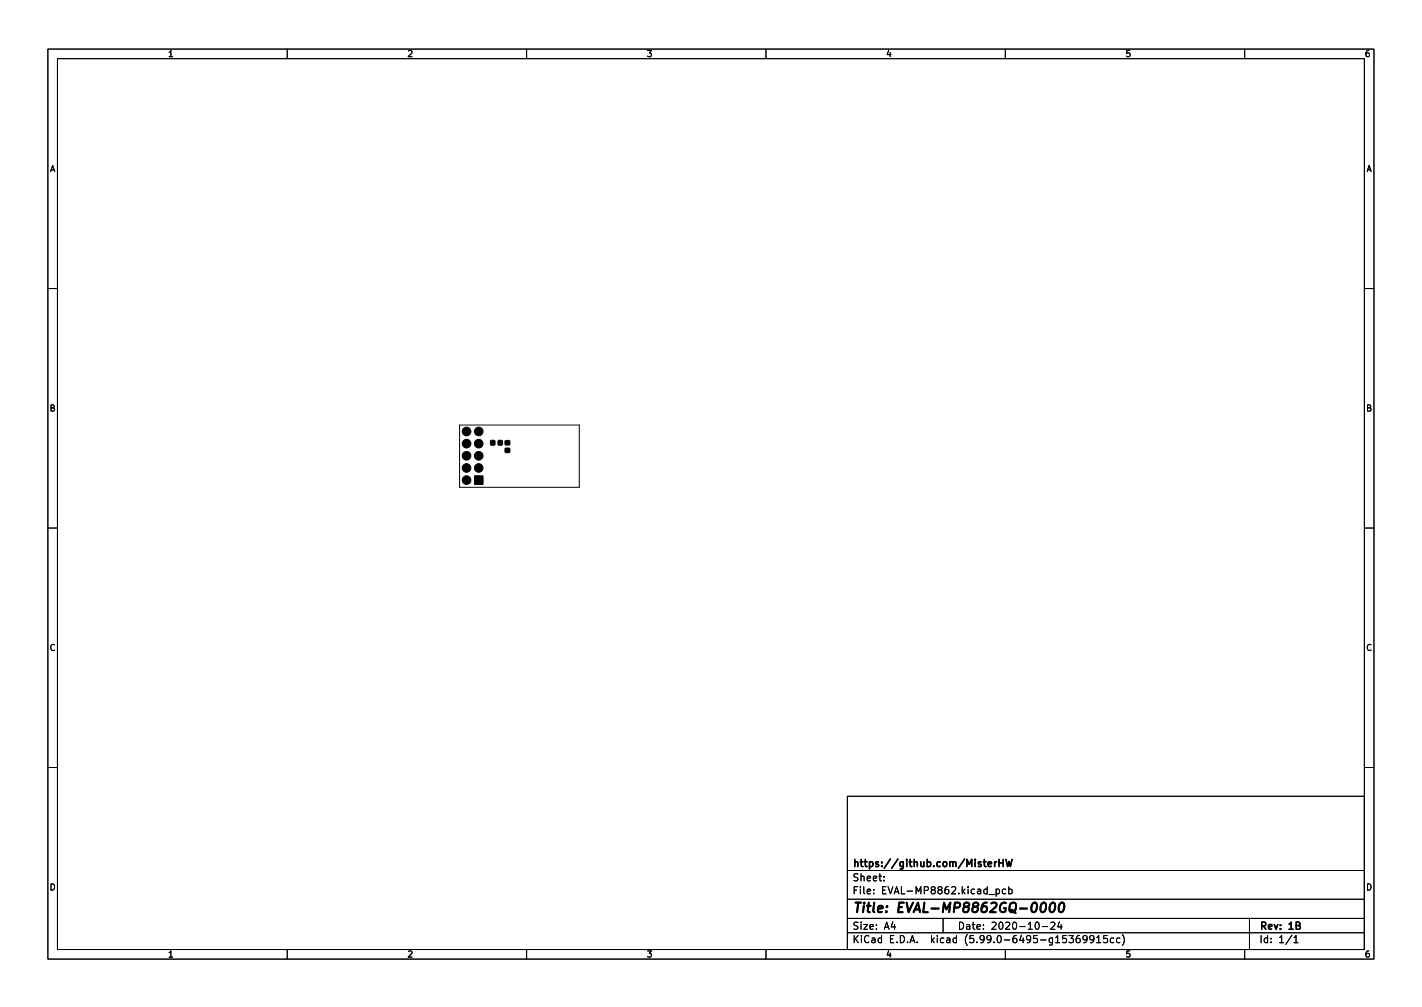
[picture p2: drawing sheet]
<svg xmlns="http://www.w3.org/2000/svg" width="297mm" height="210mm" viewBox="0 0 297 210" stroke-linecap="round" stroke-linejoin="round" font-family="sans-serif">
<g fill="none" stroke="#000" stroke-width=".21">
<path d="M10 10.2h277v190.1h-277zM12 12.2h273v186.1h-273zM60 10.2v2M110 10.2v2M160 10.2v2M210 10.2v2M260 10.2v2M10 60.2h2M285 60.2h2M96 88.7h25v13h-25zM10 110.2h2M285 110.2h2"/>
<path d="M10 160.2h2M177 166.3h108v32h-108zM285 160.2h2M60 198.3v2M110 198.3v2M160 198.3v2M177 194.8h108M177 191.8h108M177 187.8h108M177 181.8h108M184.6 183.8v.1M184.6 183v.1"/>
<path d="M186.5 192.5l-.4 1h1M186.9 193v1M197 191.8v3M206.6 186.8h1.1M208.1 185.7l.4-.1 .3 .3-.2 .7h-.5M208.1 185.6v1.5M210 198.3v2M210.1 185.7l-.5-.1-.2 .3 .1 .7h.6M210.7 185.7l.4-.1 .3 .3-.1 .7h-.6M210.7 185.1v1.5M216.4 192.7l.2-.2a.8 .8 0 0 1 .5 .8 .8 .8 0 0 1-.5 .7l-.2-.1-.2-.4zM217.7 193.5h1.2"/>
<path d="M219.5 192.7l.6-.2 .3 .5-1 1h1M221.3 192.5l-.4 1h1M221.6 193v1M223.3 195.3h.9l-.5 .6 .4 .1v.7l-.2 .1-.6-.1M225.5 195.3l-.4 .1a1.01 1.01 0 0 0 0 1.4l.5-.1v-.5l-.2-.3-.5 .1-.1 .2M227.1 196l-.3 .3h-.3l-.3-.3 .2-.6 .4-.1 .2 .2a.99 .99 0 0 1-.4 1.3h-.2M228.5 196l-.3 .3h-.3l-.3-.3 .2-.6 .4-.1 .2 .2a.99 .99 0 0 1-.3 1.3h-.3M229.1 195.8l.4-.5v1.5M229.1 196.8h.8M231.3 195.3h-.7l-.1 .7 .2-.1 .5 .1 .2 .2-.1 .5-.2 .1-.6-.1M232.6 195.9l-.4-.1-.3 .3 .2 .7h.5M233.9 195.9l-.4-.1-.3 .3 .2 .7h.5"/>
<path d="M234.4 195.1a1.72 1.72 0 0 1 0 2.3M260 198.3v2M261 191.8v6.5M269.9 195.3l-1.3 1.9M270.3 195.8l.4-.5v1.5M270.3 196.8h.8"/>
</g>
<path d="M207.8 179.9v1M208.2 179.9l-.4 .3M208.7 179.4v1.5M209.6 179.4v1.5M210.1 179.4l.4 1.5 .3-1 .3 1 .3-1.5M208.7 180.1h.9M270.8 193.2h.6l.2-.2-.1-.3-.7-.2v1.5h.5l.3-.1v-.4l-.3-.3" fill="none" stroke="#000" stroke-width=".3"/>
<path d="M217.6 188.7l.5-.2a1.19 1.19 0 0 1-.4 2l-.3-.2a1.69 1.69 0 0 1 .2-1.6zM219.5 188.7l.5-.2a1.19 1.19 0 0 1-.4 2l-.3-.2a1.69 1.69 0 0 1 .2-1.6zM221.5 188.7l.5-.2a1.19 1.19 0 0 1-.5 2l-.2-.2a1.69 1.69 0 0 1 .2-1.6z" fill="none" stroke="#000" stroke-width=".4"/>
<g fill="#000" stroke="#000" stroke-width=".21">
<path d="M99.1 99.4h1.8v1.7h-1.8zM102.5 92h.8v.9h-.8zM104.1 92h.8v.9h-.8zM105.5 93.6h1v.8h-1zM105.5 92h1v.9h-1z"/>
<circle cx="97.5" cy="97.7" r=".9"/>
<circle cx="97.5" cy="95.2" r=".9"/>
<circle cx="97.5" cy="92.6" r=".9"/>
<circle cx="97.5" cy="90.1" r=".9"/>
<circle cx="100" cy="97.7" r=".9"/>
<circle cx="100" cy="90.1" r=".9"/>
<circle cx="100" cy="95.2" r=".9"/>
<circle cx="100" cy="92.6" r=".9"/>
<circle cx="97.5" cy="100.2" r=".9"/>
</g>
<text font-size="2.8" x="178" y="190.6">Title: EVAL-MP8862GQ-0000</text>
<g font-size="2.1">
<text x="178" y="184">Sheet:</text>
<text x="178" y="181">https://github.com/MisterHW</text>
<text x="178" y="186.7">File: EVAL-MP8862.kicad_pcb</text>
<text x="178" y="196.9">KiCad E.D.A. kicad (5.99.0-6495-g15369915cc)</text>
<text x="178" y="194.1">Size: A4</text>
<text x="200" y="194.1">Date: 2020-10-24</text>
<text x="263" y="194.1">Rev: 1B</text>
<text x="263" y="196.9">Id: 1/1</text>
</g>
<g font-size="1.8">
<text x="35" y="11.9">1</text>
<text x="85" y="11.9">2</text>
<text x="135" y="11.9">3</text>
<text x="185" y="11.9">4</text>
<text x="235" y="11.9">5</text>
<text x="285" y="11.9">6</text>
<text x="10.3" y="35.9">A</text>
<text x="285.3" y="35.9">A</text>
<text x="10.3" y="85.9">B</text>
<text x="285.3" y="85.9">B</text>
<text x="10.3" y="135.9">C</text>
<text x="285.3" y="135.9">C</text>
<text x="10.3" y="185.9">D</text>
<text x="285.3" y="185.9">D</text>
<text x="35" y="199.9">1</text>
<text x="85" y="199.9">2</text>
<text x="135" y="199.9">3</text>
<text x="185" y="199.9">4</text>
<text x="235" y="199.9">5</text>
<text x="285" y="199.9">6</text>
</g>
</svg>
